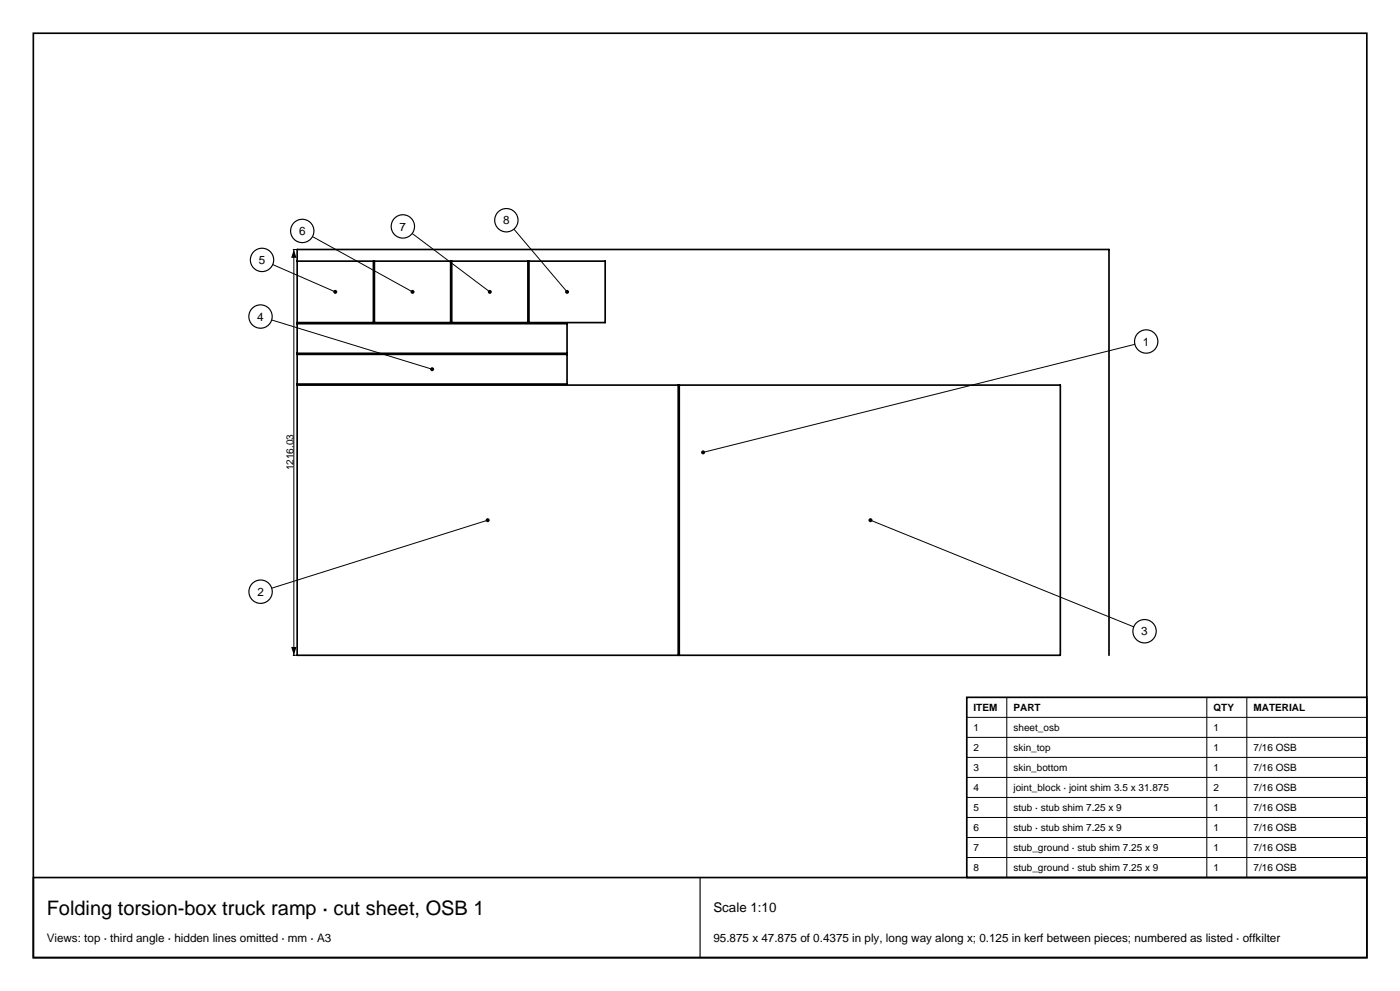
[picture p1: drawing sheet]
<svg xmlns="http://www.w3.org/2000/svg" width="420mm" height="297mm" viewBox="0 0 420 297" stroke-linecap="round" stroke-linejoin="round" font-family="sans-serif">
<path d="M10 10h400.1v277h-400.1zM89.2 78.3h22.8v18.4h-22.8M112.3 78.3h22.9v18.4h-22.9zM135.5 78.3h22.9v18.4h-22.9zM158.7 78.3h22.9v18.4h-22.9zM89.2 97h80.9v8.9h-80.9M89.2 115.4h114.3v81M89.2 106.2h80.9v8.9h-80.9M203.8 196.4v-81h114.3v81h-228.9v-121.6h243.5v121.6" fill="none" stroke="#000" stroke-width=".5"/>
<path d="M87.9 74.8h1.3M88.2 74.8v121.6M146.3 155.9l-64.8 20.4M87.9 196.4h1.3" fill="none" stroke="#000" stroke-width=".3"/>
<g fill="#000">
<path d="M88.2 74.8l.8 2.5h-1.7zM87.3 193.9h1.7l-.8 2.5z"/>
<circle cx="146.3" cy="155.9" r=".6"/>
</g>
<circle cx="78.2" cy="177.3" r="3.5" fill="#fff" stroke="#000" stroke-width=".35"/>
<path d="M261.1 155.9l79 32" fill="none" stroke="#000" stroke-width=".3"/>
<circle cx="261.1" cy="155.9" r=".6" fill="#000"/>
<circle cx="343.4" cy="189.2" r="3.5" fill="#fff" stroke="#000" stroke-width=".35"/>
<path d="M340.5 103.2l-129.6 32.4" fill="none" stroke="#000" stroke-width=".3"/>
<circle cx="210.9" cy="135.6" r=".6" fill="#000"/>
<circle cx="343.9" cy="102.3" r="3.5" fill="#fff" stroke="#000" stroke-width=".35"/>
<path d="M154.2 68.7l15.9 18.8" fill="none" stroke="#000" stroke-width=".3"/>
<circle cx="170.1" cy="87.5" r=".6" fill="#000"/>
<circle cx="151.9" cy="66" r="3.5" fill="#fff" stroke="#000" stroke-width=".35"/>
<path d="M123.7 70l23.2 17.5" fill="none" stroke="#000" stroke-width=".3"/>
<circle cx="146.9" cy="87.5" r=".6" fill="#000"/>
<circle cx="120.9" cy="67.9" r="3.5" fill="#fff" stroke="#000" stroke-width=".35"/>
<path d="M93.7 70.9l30.1 16.6" fill="none" stroke="#000" stroke-width=".3"/>
<circle cx="123.8" cy="87.5" r=".6" fill="#000"/>
<circle cx="90.7" cy="69.2" r="3.5" fill="#fff" stroke="#000" stroke-width=".35"/>
<path d="M81.8 79.3l18.8 8.2" fill="none" stroke="#000" stroke-width=".3"/>
<circle cx="100.6" cy="87.5" r=".6" fill="#000"/>
<circle cx="78.6" cy="77.9" r="3.5" fill="#fff" stroke="#000" stroke-width=".35"/>
<path d="M81.5 95.9l48.1 14.8" fill="none" stroke="#000" stroke-width=".3"/>
<circle cx="129.6" cy="110.7" r=".6" fill="#000"/>
<circle cx="78.2" cy="94.9" r="3.5" fill="#fff" stroke="#000" stroke-width=".35"/>
<path d="M290 209h120.1v54h-120.1z" fill="#fff" stroke="#000" stroke-width=".5"/>
<path d="M290 215h120.1M302 209v54M362 209v54M374 209v54M290 221h120.1M290 227h120.1M290 233h120.1M290 239h120.1M290 245h120.1M290 251h120.1M290 257h120.1" fill="none" stroke="#000" stroke-width=".3"/>
<path d="M10 263h400.1v24h-400.1z" fill="none" stroke="#000" stroke-width=".5"/>
<path d="M210 263v24" fill="none" stroke="#000" stroke-width=".35"/>
<text font-size="6" x="14" y="274.2">Folding torsion-box truck ramp · cut sheet, OSB 1</text>
<text font-size="4" x="214" y="273.4">Scale 1:10</text>
<g font-size="3.5">
<text x="89.7" y="70.5">6</text>
<text x="119.9" y="69.1">7</text>
<text x="150.9" y="67.3">8</text>
<text x="77.6" y="79.2">5</text>
<text x="77.2" y="96.1">4</text>
<text x="342.9" y="103.6">1</text>
<text x="77.2" y="178.6">2</text>
<text x="342.4" y="190.4">3</text>
<text x="14" y="282.3">Views: top · third angle · hidden lines omitted · mm · A3</text>
<text x="214" y="282.3">95.875 x 47.875 of 0.4375 in ply, long way along x; 0.125 in kerf between pieces; numbered as listed · offkilter</text>
</g>
<g font-size="3">
<text x="88" y="141" transform="rotate(-90 88 141)">1216.03</text>
<text x="292" y="213.1">ITEM</text>
<text x="304" y="213.1">PART</text>
<text x="364" y="213.1">QTY</text>
<text x="376" y="213.1">MATERIAL</text>
<text x="292" y="219.1">1</text>
<text x="304" y="219.1">sheet_osb</text>
<text x="364" y="219.1">1</text>
<text x="292" y="225.1">2</text>
<text x="304" y="225.1">skin_top</text>
<text x="364" y="225.1">1</text>
<text x="376" y="225.1">7/16 OSB</text>
<text x="292" y="231.1">3</text>
<text x="304" y="231.1">skin_bottom</text>
<text x="364" y="231.1">1</text>
<text x="376" y="231.1">7/16 OSB</text>
<text x="292" y="237.1">4</text>
<text x="304" y="237.1">joint_block · joint shim 3.5 x 31.875</text>
<text x="364" y="237.1">2</text>
<text x="376" y="237.1">7/16 OSB</text>
<text x="292" y="243.1">5</text>
<text x="304" y="243.1">stub · stub shim 7.25 x 9</text>
<text x="364" y="243.1">1</text>
<text x="376" y="243.1">7/16 OSB</text>
<text x="292" y="249.1">6</text>
<text x="304" y="249.1">stub · stub shim 7.25 x 9</text>
<text x="364" y="249.1">1</text>
<text x="376" y="249.1">7/16 OSB</text>
<text x="292" y="255.1">7</text>
<text x="304" y="255.1">stub_ground · stub shim 7.25 x 9</text>
<text x="364" y="255.1">1</text>
<text x="376" y="255.1">7/16 OSB</text>
<text x="292" y="261.1">8</text>
<text x="304" y="261.1">stub_ground · stub shim 7.25 x 9</text>
<text x="364" y="261.1">1</text>
<text x="376" y="261.1">7/16 OSB</text>
</g>
</svg>
